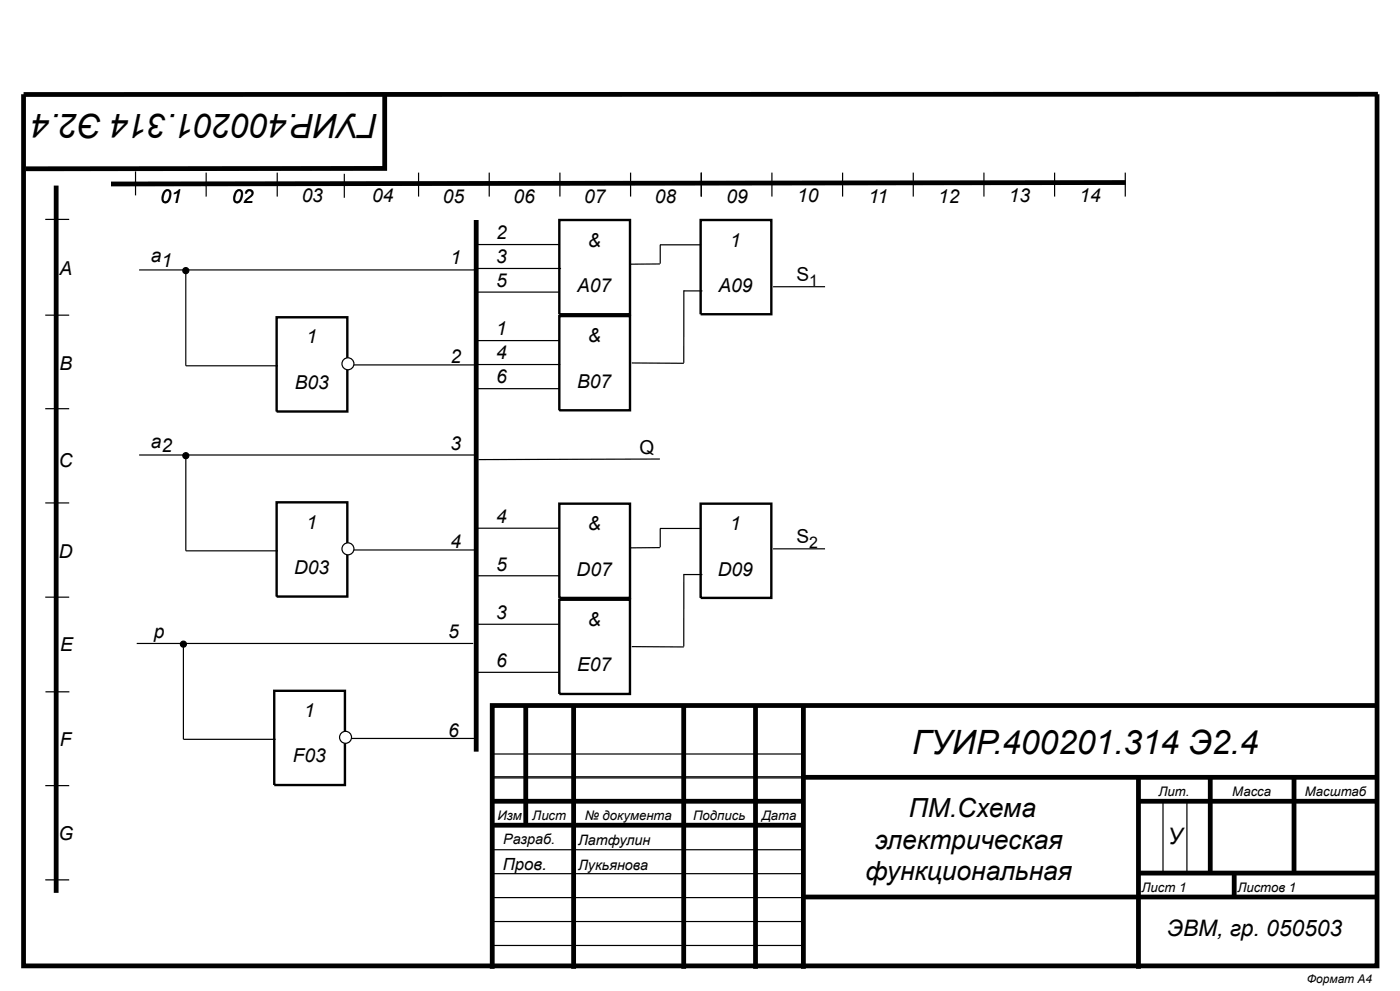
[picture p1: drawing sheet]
<svg xmlns="http://www.w3.org/2000/svg" width="297mm" height="210mm" viewBox="0 0 297 210" stroke-linecap="round" stroke-linejoin="round" font-family="sans-serif">
<g fill="none" stroke="#000" stroke-width="1" stroke-linecap="butt">
<path d="M5 20v184.9h287.1v-184.9M81.6 19.7v16l-76.1 .1M292.3 20h-287.3M11.9 39.4v150M111.5 149.7v25.4M121.7 149.7v55.8M145.1 149.7v55.8M160.3 149.7v55.8M170.4 149.7v55.8M292.3 149.7h-187.9v55.8M104.4 175.1h66M104.4 170h66"/>
<path d="M170.4 164.9h121.9M241.5 170h50.8M241.5 164.9v40.6M256.8 164.9v20.3M274.5 164.9v20.3M170.7 190.3h121.9M241.5 185.2h50.8M261.8 185.2v5.1"/>
</g>
<g fill="none" stroke="#000" stroke-width=".25">
<path d="M28.8 36.4v5M43.7 36.6v5.1M58.8 36.6v5.1M73 36.9v5.1M88.8 36.6v5.1M103.8 36.6v5.1M118.8 36.6v5.1M133.8 36.6v5.1M148.8 36.6v5.1M9.6 46.5h5.1M29.5 57.3h71.4M9.6 66.9h5.1"/>
<path d="M9.6 86.7h5.1M9.6 106.7h5.1M9.6 126.7h5.1M9.6 146.8h5.1M104.6 159.9h66M9.6 166.7h5.1M104.6 165h66M104.6 164.8h66M246.7 170.1v15.2M251.8 170.1v15.2M9.6 186.7h5.1M104.6 195.5h66"/>
<path d="M104.6 190.4h66.2M104.6 185.3h66M104.6 180.3h66M104.6 200.6h66"/>
</g>
<path d="M58.7 67.3h15v20h-15z" fill="#fff"/>
<path d="M58.7 67.3h15v20h-15z" fill="none" stroke="#000" stroke-width=".51"/>
<path d="M39.4 77.6h19.6M75.1 77.4h26.1" fill="none" stroke="#000" stroke-width=".25"/>
<circle cx="73.8" cy="77.2" r="1.27" fill="#fff"/>
<g fill="none" stroke="#000" stroke-width=".25">
<path d="M39.4 58v19.6M29.5 96.5h71.4"/>
<circle cx="39.4" cy="57.4" r=".63"/>
<circle cx="73.8" cy="77.2" r="1.27"/>
</g>
<circle cx="39.4" cy="57.4" r=".63" fill="#000"/>
<path d="M58.7 106.6h15v20h-15z" fill="#fff"/>
<path d="M58.7 106.6h15v20h-15z" fill="none" stroke="#000" stroke-width=".51"/>
<path d="M39.4 116.9h19.6M75.1 116.7h26.1" fill="none" stroke="#000" stroke-width=".25"/>
<circle cx="73.8" cy="116.4" r="1.27" fill="#fff"/>
<g fill="none" stroke="#000" stroke-width=".25">
<path d="M39.4 97.3v19.5M29 136.5h71.4"/>
<circle cx="39.4" cy="96.7" r=".63"/>
<circle cx="73.8" cy="116.4" r="1.27"/>
</g>
<circle cx="39.4" cy="96.7" r=".63" fill="#000"/>
<path d="M58.2 146.5h15v20h-15z" fill="#fff"/>
<path d="M58.2 146.5h15v20h-15z" fill="none" stroke="#000" stroke-width=".51"/>
<path d="M38.9 156.8h19.6M74.6 156.7h26.1" fill="none" stroke="#000" stroke-width=".25"/>
<circle cx="73.3" cy="156.4" r="1.27" fill="#fff"/>
<g fill="none" stroke="#000" stroke-width=".25">
<path d="M101.4 51.9h17.5M38.9 137.3v19.5"/>
<circle cx="38.9" cy="136.6" r=".63"/>
<circle cx="73.3" cy="156.4" r="1.27"/>
</g>
<circle cx="38.9" cy="136.6" r=".63" fill="#000"/>
<path d="M101 46.7v112.7" fill="none" stroke="#000" stroke-width="1" stroke-linecap="butt"/>
<path d="M118.7 46.7h15v20h-15z" fill="#fff"/>
<path d="M118.7 46.7h15v20h-15z" fill="none" stroke="#000" stroke-width=".51"/>
<path d="M101.2 57h17.8M100.9 62h17.9" fill="none" stroke="#000" stroke-width=".25"/>
<path d="M118.7 67h15v20h-15z" fill="#fff"/>
<path d="M118.7 67h15v20h-15z" fill="none" stroke="#000" stroke-width=".51"/>
<path d="M148.8 36.6v5.1M163.8 36.6v5.1M178.8 36.6v5.1M193.8 36.6v5.1M208.7 36.6v5.1M223.7 36.6v5.1M238.7 36.6v5.1M140 56h-6.2M100.9 72.3h17.9M101 77.3h17.9M100.9 82.5h17.9" fill="none" stroke="#000" stroke-width=".25"/>
<path d="M238.8 38.7l-215.3 .3" fill="none" stroke="#000" stroke-width="1" stroke-linecap="butt"/>
<path d="M148.6 46.7h15v20h-15z" fill="#fff"/>
<path d="M148.6 46.7h15v20h-15z" fill="none" stroke="#000" stroke-width=".51"/>
<path d="M140 51.9h8.8M140.1 51.9v4M134 77l11.1 .1M145.1 61.6v15.4M145.1 61.7h3.9M175 60.8h-11M140 97.4l-38.5 .1M101.4 112.1h17.5" fill="none" stroke="#000" stroke-width=".25"/>
<path d="M118.7 106.8h15v20h-15z" fill="#fff"/>
<path d="M118.7 106.8h15v20h-15z" fill="none" stroke="#000" stroke-width=".51"/>
<path d="M100.9 122.1h17.9" fill="none" stroke="#000" stroke-width=".25"/>
<path d="M118.7 127.2h14.9v20h-14.9z" fill="#fff"/>
<path d="M118.7 127.2h14.9v20h-14.9z" fill="none" stroke="#000" stroke-width=".51"/>
<path d="M140 116.2h-6.2M100.9 132.4h17.9M100.9 142.6h17.9" fill="none" stroke="#000" stroke-width=".25"/>
<path d="M148.6 106.8h15v20h-15z" fill="#fff"/>
<path d="M148.6 106.8h15v20h-15z" fill="none" stroke="#000" stroke-width=".51"/>
<path d="M140 112.1h8.8M140.1 112.1v4M175 116.4h-11M134 137.2h11.1M145.1 121.8v15.4M145.1 121.9h3.9" fill="none" stroke="#000" stroke-width=".25"/>
<g font-size="7.1">
<text x="80.2" y="24.3" transform="rotate(180 80.2 24.3)">ГУИР.400201.314 Э2.4</text>
<text x="193.5" y="159.9">ГУИР.400201.314 Э2.4</text>
</g>
<g font-size="5.6">
<text x="192.8" y="173.4">ПМ.Схема</text>
<text x="185.6" y="180">электрическая</text>
<text x="183.6" y="186.6">функциональная</text>
</g>
<g font-size="4.8">
<text x="247.8" y="179">У</text>
<text x="247.6" y="198.5">ЭВМ, гр. 050503</text>
</g>
<g font-size="4.1">
<text x="34" y="43.2">01</text>
<text x="49.3" y="43.2">02</text>
<text x="64" y="42.9">03</text>
<text x="79" y="42.9">04</text>
<text x="94" y="43.2">05</text>
<text x="108.9" y="43.2">06</text>
<text x="123.9" y="43.2">07</text>
<text x="138.9" y="43.2">08</text>
<text x="154.1" y="43.2">09</text>
<text x="169.1" y="42.9">10</text>
<text x="184.2" y="43.2">11</text>
<text x="199.1" y="43.2">12</text>
<text x="214" y="42.9">13</text>
<text x="229" y="42.9">14</text>
<text x="105.2" y="50.8">2</text>
<text x="124.7" y="52.3">&amp;</text>
<text x="154.9" y="52.3">1</text>
<text x="12.6" y="58.4">A</text>
<text x="32" y="55.6">a</text>
<text x="34.3" y="56.6">1</text>
<text x="95.6" y="56.1">1</text>
<text x="105.2" y="55.9">3</text>
<text x="168.9" y="59.7">S</text>
<text x="105.2" y="60.9">5</text>
<text x="122.4" y="61.9">A07</text>
<text x="152.4" y="61.9">A09</text>
<text x="105.2" y="71.1">1</text>
<text x="65" y="72.9">1</text>
<text x="95.6" y="76.9">2</text>
<text x="105.2" y="76.2">4</text>
<text x="124.7" y="72.6">&amp;</text>
<text x="12.6" y="78.4">B</text>
<text x="62.5" y="82.5">B03</text>
<text x="105.2" y="81.2">6</text>
<text x="122.4" y="82.3">B07</text>
<text x="32" y="95">a2</text>
<text x="95.6" y="95.5">3</text>
<text x="12.5" y="99">C</text>
<text x="135.6" y="96.2">Q</text>
<text x="65" y="112.2">1</text>
<text x="105.2" y="110.9">4</text>
<text x="124.7" y="112.5">&amp;</text>
<text x="154.9" y="112.5">1</text>
<text x="12.5" y="118.3">D</text>
<text x="95.6" y="116.3">4</text>
<text x="168.9" y="115.3">S</text>
<text x="62.4" y="121.9">D03</text>
<text x="105.2" y="121.1">5</text>
<text x="122.3" y="122.1">D07</text>
<text x="152.3" y="122.1">D09</text>
<text x="105.2" y="131.3">3</text>
<text x="32.6" y="135.3">p</text>
<text x="95.1" y="135.3">5</text>
<text x="124.7" y="132.8">&amp;</text>
<text x="12.7" y="138.1">E</text>
<text x="105.2" y="141.4">6</text>
<text x="122.4" y="142.4">E07</text>
<text x="64.5" y="152.1">1</text>
<text x="12.7" y="158.2">F</text>
<text x="62.1" y="161.7">F03</text>
<text x="95.1" y="156.4">6</text>
<text x="12.4" y="178.2">G</text>
</g>
<text font-size="3.6" x="106.7" y="184.6">Пров.</text>
<g font-size="3.4">
<text x="171.7" y="60.7">1</text>
<text x="171.7" y="116.3">2</text>
</g>
<g font-size="3">
<text x="106.8" y="179">Разраб.</text>
<text x="122.6" y="179.2">Латфулин</text>
<text x="122.6" y="184.6">Лукьянова</text>
</g>
<g font-size="2.8">
<text x="105.6" y="173.9">Изм</text>
<text x="112.9" y="173.9">Лист</text>
<text x="124.1" y="173.9">№ документа</text>
<text x="147" y="173.9">Подпись</text>
<text x="161.6" y="173.9">Дата</text>
<text x="245.8" y="168.8">Лит.</text>
<text x="261.4" y="168.8">Масса</text>
<text x="276.8" y="168.8">Масштаб</text>
<text x="242.2" y="189.1">Лист 1</text>
<text x="262.5" y="189.1">Листов 1</text>
</g>
<text font-size="2.5" x="277.2" y="208.4">Формат А4</text>
</svg>
